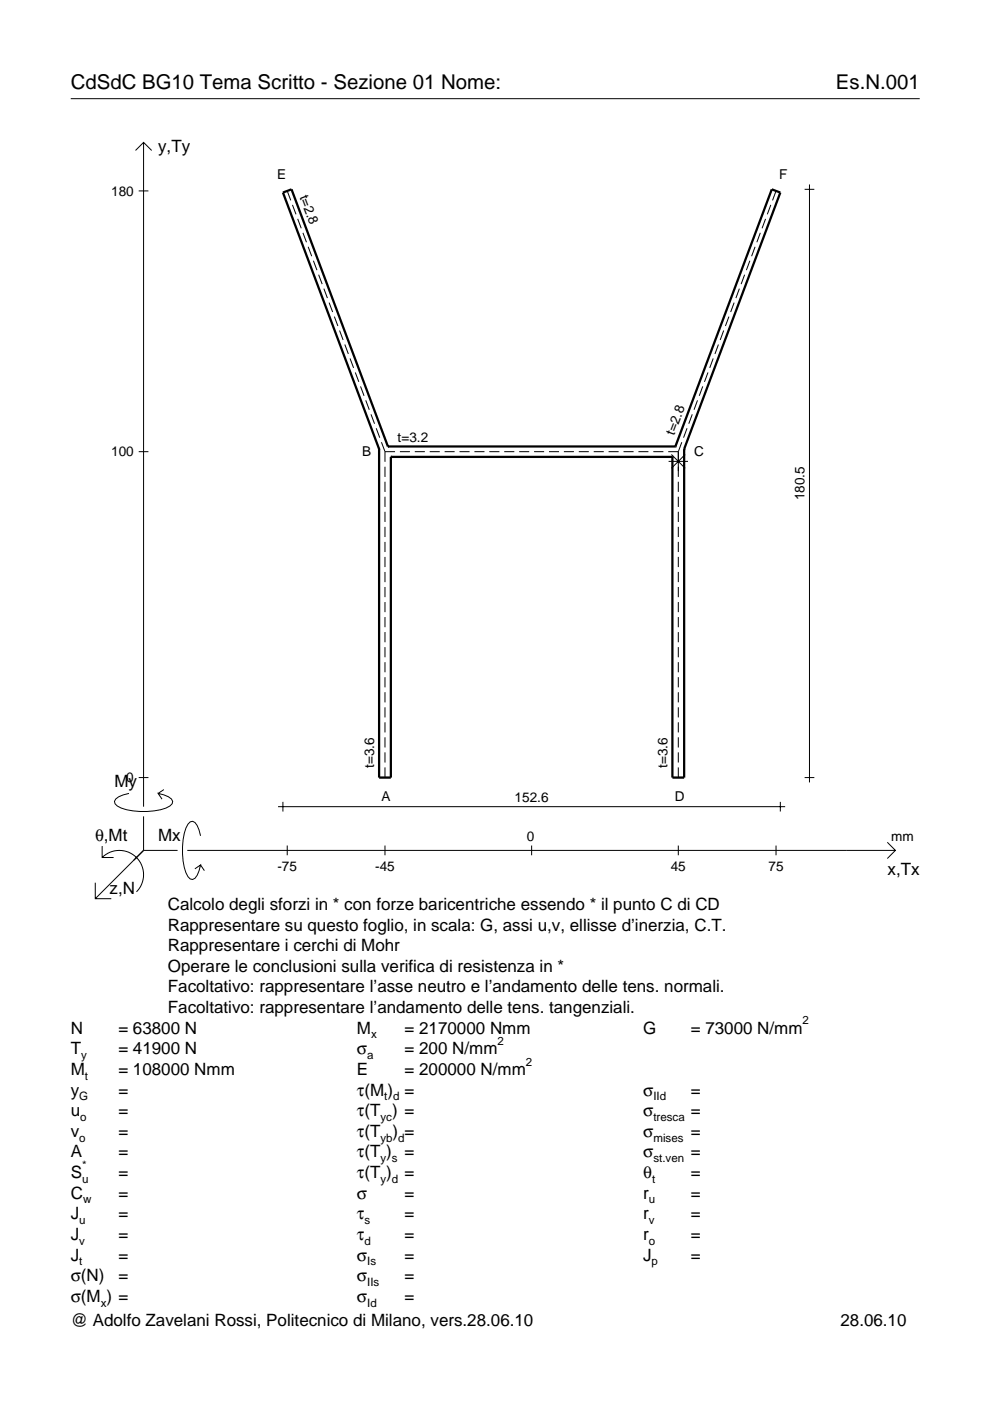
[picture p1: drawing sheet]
<svg xmlns="http://www.w3.org/2000/svg" width="210mm" height="297mm" viewBox="0 0 210 297" stroke-linecap="round" stroke-linejoin="round" font-family="sans-serif">
<g fill="none" stroke="#000" stroke-width=".21">
<path d="M15 20.9h180M28.7 31.9l1.7-1.7 1.8 1.7M30.4 30.2v140.8M171.6 39.1v126.8M29.4 40.5h2.1M60.9 40.5l.7 2M62 43.4l.8 2M63.1 46.4l.8 2M64.2 49.4l.8 2M65.3 52.3l.8 2M66.4 55.3l.8 2M67.6 58.2l.7 2"/>
<path d="M157.9 58.2l-.8 2M159 55.3l-.8 2M160.1 52.3l-.7 2M161.2 49.4l-.7 2M162.3 46.4l-.7 2M163.4 43.4l-.7 2M164.5 40.5l-.7 2M170.6 40.1h2.1M68.7 61.2l.7 2M69.8 64.2l.7 2M70.9 67.1l.7 2M72 70.1l.7 2"/>
<path d="M73.1 73l.8 2M74.2 76l.8 2M75.3 79l.8 2M150.1 79l-.7 2M151.2 76l-.7 2M152.3 73l-.7 2M153.4 70.1l-.7 2M154.5 67.1l-.7 2M155.7 64.2l-.8 2M156.8 61.2l-.8 2M29.4 95.8h2.1M76.4 81.9l.8 2"/>
<path d="M77.5 84.9l.8 2M78.7 87.8l.7 2M79.8 90.8l.7 2M80.9 93.8l.7 2M81.6 95.8h2.2M81.6 95.8v2.1M81.6 99v2.1M84.8 95.8h2.1M87.9 95.8h2.2M91.1 95.8h2.1M94.3 95.8h2.1M97.4 95.8h2.2"/>
<path d="M100.6 95.8h2.1M103.7 95.8h2.2M106.9 95.8h2.1M110.1 95.8h2.1M113.2 95.8h2.2M116.4 95.8h2.1M119.6 95.8h2.1M122.7 95.8h2.1M125.9 95.8h2.1M129 95.8h2.2M132.2 95.8h2.1M135.4 95.8h2.1"/>
<path d="M138.5 95.8h2.1M141.7 95.8h2.1M141.8 97.8h4.1M142.4 96.4l2.9 2.9M143.8 95.8v5.3M144.6 93.8l-.8 2M145.3 96.4l-2.9 2.9M145.7 90.8l-.8 2M146.8 87.8l-.8 2M147.9 84.9l-.8 2M149 81.9l-.7 2M81.6 102.1v2.2"/>
<path d="M81.6 105.3v2.2M81.6 108.5v2.2M81.6 111.7v2.2M81.6 114.9v2.1M81.6 118.1v2.1M143.8 102.1v2.2M143.8 105.3v2.2M143.8 108.5v2.2M143.8 111.7v2.2M143.8 114.9v2.1M143.8 118.1v2.1M81.6 121.3v2.1"/>
<path d="M81.6 124.5v2.1M81.6 127.6v2.2M81.6 130.8v2.2M81.6 134v2.2M81.6 137.2v2.2M143.8 121.3v2.1M143.8 124.5v2.1M143.8 127.6v2.2M143.8 130.8v2.2M143.8 134v2.2M143.8 137.2v2.2M81.6 140.4v2.1"/>
<path d="M81.6 143.6v2.1M81.6 146.8v2.1M81.6 150v2.1M81.6 153.1v2.2M81.6 156.3v2.2M81.6 159.5v2.2M143.8 140.4v2.1M143.8 143.6v2.1M143.8 146.8v2.1M143.8 150v2.1M143.8 153.1v2.2M143.8 156.3v2.2"/>
<path d="M143.8 159.5v2.2M21.7 179.4v2.4h2.4M27.3 168.2a3.6 3.6 0 0 0-3 1.7l.1 .5a5.6 5.6 0 0 0 3.8 1.5 13.4 13.4 0 0 0 7.8-1l.5-.5 .1-.5a3.6 3.6 0 0 0-3.1-1.7l.8 1.2M29.4 164.9h2.1M30.4 173.1v7.2M34.7 167.4l-1.2 .8M42.5 177.2a3.6 3.6 0 0 0-1.7-3.1l-.5 .2a5.7 5.7 0 0 0-1.5 3.7 13.3 13.3 0 0 0 1 7.9l.5 .5 .5 .1a3.6 3.6 0 0 0 1.7-3.1l-1.2 .8M59 171h107.5M60 170v2.1M60.9 179.3v2M81.6 162.7v2.2M81.6 179.3v2"/>
<path d="M112.7 179.3v2M143.8 162.7v2.2M143.8 179.3v2M164.5 179.3v2M165.4 170v2.1M170.6 164.9h2.1M188.1 178.6l1.7 1.7-1.7 1.7M20.2 187.2v3.3h3.4M21.7 181.8a5.1 5.1 0 0 1 7.2 0 5.1 5.1 0 0 1 0 7.3M30.4 180.3l-10.2 10.2M30.4 180.3h7.2M39.7 180.3h150.1"/>
<path d="M42.5 183.4l.8 1.2"/>
</g>
<path d="M80.4 95.2h.1M80.4 95.2v69.7h2.5v-68M82.2 94.7h.1M82.2 94.7h61M82.2 94.7l-20.4-54.6-1.8 .7 20.4 54.4M82.9 96.9h.1M82.9 96.9h59.7M142.6 96.9h.1M143.2 94.7h.1M143.2 94.7l20.4-54.6 1.8 .7-20.3 54.4M145.1 95.2h.1M145.1 95.2v69.7h-2.5v-68" fill="none" stroke="#000" stroke-width=".48"/>
<g font-size="4.3">
<text x="15" y="18.9">CdSdC BG10 Tema Scritto - Sezione 01 Nome:</text>
<text x="177.2" y="18.9">Es.N.001</text>
</g>
<g font-size="3.6">
<text x="33.5" y="32.3">y,Ty</text>
<text x="24.3" y="166.9">My</text>
<text x="20.1" y="178.2">θ,Mt</text>
<text x="33.5" y="178.2">Mx</text>
<text x="188.2" y="185.5">x,Tx</text>
<text x="23.2" y="189.6">z,N</text>
<text x="35.6" y="192.9">Calcolo degli sforzi in * con forze baricentriche essendo * il punto C di CD</text>
<text x="35.6" y="197.3">Rappresentare su questo foglio, in scala: G, assi u,v, ellisse d’inerzia, C.T.</text>
<text x="35.6" y="201.7">Rappresentare i cerchi di Mohr</text>
<text x="35.6" y="206">Operare le conclusioni sulla verifica di resistenza in *</text>
<text x="35.6" y="210.4">Facoltativo: rappresentare l’asse neutro e l’andamento delle tens. normali.</text>
<text x="35.6" y="214.8">Facoltativo: rappresentare l’andamento delle tens. tangenziali.</text>
<text x="15" y="219.2">N</text>
<text x="25.1" y="219.2">= 63800 N</text>
<text x="75.7" y="219.2">M</text>
<text x="85.8" y="219.2">= 2170000 Nmm</text>
<text x="136.4" y="219.2">G</text>
<text x="146.5" y="219.2">= 73000 N/mm</text>
<text x="15" y="227.9">M</text>
<text x="15" y="223.5">T</text>
<text x="25.1" y="223.5">= 41900 N</text>
<text x="25.1" y="227.9">= 108000 Nmm</text>
<text x="75.7" y="223.5">σ</text>
<text x="75.7" y="227.9">E</text>
<text x="85.8" y="223.5">= 200 N/mm</text>
<text x="85.8" y="227.9">= 200000 N/mm</text>
<text x="15" y="232.3">y</text>
<text x="25.1" y="232.3">=</text>
<text x="75.7" y="232.3">τ(M ) =</text>
<text x="136.4" y="232.3">σ</text>
<text x="146.5" y="232.3">=</text>
<text x="15" y="236.7">u</text>
<text x="25.1" y="236.7">=</text>
<text x="75.7" y="236.7">τ(T ) =</text>
<text x="136.4" y="236.7">σ</text>
<text x="146.5" y="236.7">=</text>
<text x="15" y="241">v</text>
<text x="15" y="245.4">A</text>
<text x="25.1" y="241">=</text>
<text x="25.1" y="245.4">=</text>
<text x="75.7" y="245.4">τ(T )</text>
<text x="75.7" y="241">τ(T</text>
<text x="83.3" y="241">) =</text>
<text x="85.8" y="245.4">=</text>
<text x="136.4" y="241">σ</text>
<text x="136.4" y="245.4">σ</text>
<text x="146.5" y="241">=</text>
<text x="146.5" y="245.4">=</text>
<text x="15" y="249.8">S</text>
<text x="25.1" y="249.8">=</text>
<text x="75.7" y="249.8">τ(T )</text>
<text x="85.8" y="249.8">=</text>
<text x="136.4" y="249.8">θ</text>
<text x="146.5" y="249.8">=</text>
<text x="15" y="254.2">C</text>
<text x="25.1" y="254.2">=</text>
<text x="75.7" y="254.2">σ</text>
<text x="85.8" y="254.2">=</text>
<text x="136.4" y="254.2">r</text>
<text x="146.5" y="254.2">=</text>
<text x="15" y="258.5">J</text>
<text x="15" y="262.9">J</text>
<text x="25.1" y="258.5">=</text>
<text x="25.1" y="262.9">=</text>
<text x="75.7" y="258.5">τ</text>
<text x="75.7" y="262.9">τ</text>
<text x="85.8" y="258.5">=</text>
<text x="85.8" y="262.9">=</text>
<text x="136.4" y="258.5">r</text>
<text x="136.4" y="262.9">r</text>
<text x="146.5" y="258.5">=</text>
<text x="146.5" y="262.9">=</text>
<text x="15" y="267.3">J</text>
<text x="25.1" y="267.3">=</text>
<text x="75.7" y="267.3">σ</text>
<text x="85.8" y="267.3">=</text>
<text x="136.4" y="267.3">J</text>
<text x="146.5" y="267.3">=</text>
<text x="15" y="271.7">σ(N)</text>
<text x="25.1" y="271.7">=</text>
<text x="75.7" y="271.7">σ</text>
<text x="85.8" y="271.7">=</text>
<text x="15" y="281.2">@ Adolfo Zavelani Rossi, Politecnico di Milano, vers.28.06.10</text>
<text x="15" y="276">σ(M ) =</text>
<text x="75.7" y="276">σ</text>
<text x="85.8" y="276">=</text>
<text x="178.2" y="281.2">28.06.10</text>
</g>
<g font-size="2.9">
<text x="23.6" y="41.5">180</text>
<text x="58.7" y="38">E</text>
<text x="63.5" y="41.7" transform="rotate(69 63.5 41.7)">t=2.8</text>
<text x="165.2" y="38">F</text>
<text x="84.3" y="93.6">t=3.2</text>
<text x="143" y="92.4" transform="rotate(-69 143 92.4)">t=2.8</text>
<text x="23.6" y="96.8">100</text>
<text x="76.8" y="96.7">B</text>
<text x="147.1" y="96.7">C</text>
<text x="170.6" y="106.1" transform="rotate(-90 170.6 106.1)">180.5</text>
<text x="26.8" y="165.9">0</text>
<text x="79.4" y="162.8" transform="rotate(-90 79.4 162.8)">t=3.6</text>
<text x="141.5" y="162.8" transform="rotate(-90 141.5 162.8)">t=3.6</text>
<text x="80.9" y="169.8">A</text>
<text x="109.1" y="170">152.6</text>
<text x="143.1" y="169.8">D</text>
<text x="111.7" y="178.2">0</text>
<text x="189" y="178.2">mm</text>
<text x="58.8" y="184.7">-75</text>
<text x="79.5" y="184.7">-45</text>
<text x="142.2" y="184.7">45</text>
<text x="162.9" y="184.7">75</text>
</g>
<g font-size="2.4">
<text x="78.7" y="220.2">x</text>
<text x="105.5" y="221.5">2</text>
<text x="170.2" y="217.2">2</text>
<text x="17.2" y="224.5">y</text>
<text x="77.9" y="224.5">a</text>
<text x="111.5" y="225.9">2</text>
<text x="16.8" y="233.3">G</text>
<text x="18" y="228.9">t</text>
<text x="81.5" y="233.3">t d</text>
<text x="138.5" y="233.3">IId</text>
<text x="17" y="237.7">o</text>
<text x="80.7" y="237.7">yc</text>
<text x="138.5" y="237.7">tresca</text>
<text x="16.8" y="242">o</text>
<text x="80.7" y="242">yb d</text>
<text x="138.5" y="242">mises</text>
<text x="17.4" y="250.8">u</text>
<text x="17.4" y="247.8">*</text>
<text x="80.7" y="246.4">y s</text>
<text x="80.7" y="250.8">y d</text>
<text x="138.2" y="250.8">t</text>
<text x="138.5" y="246.4">st.ven</text>
<text x="17.6" y="255.2">w</text>
<text x="137.6" y="255.2">u</text>
<text x="16.8" y="259.5">u</text>
<text x="16.8" y="263.9">v</text>
<text x="77.3" y="259.5">s</text>
<text x="77.3" y="263.9">d</text>
<text x="137.6" y="259.5">v</text>
<text x="137.6" y="263.9">o</text>
<text x="16.8" y="268.3">t</text>
<text x="77.9" y="268.3">Is</text>
<text x="138.2" y="268.3">p</text>
<text x="77.9" y="272.7">IIs</text>
<text x="21.4" y="277">x</text>
<text x="77.9" y="277">Id</text>
</g>
</svg>
